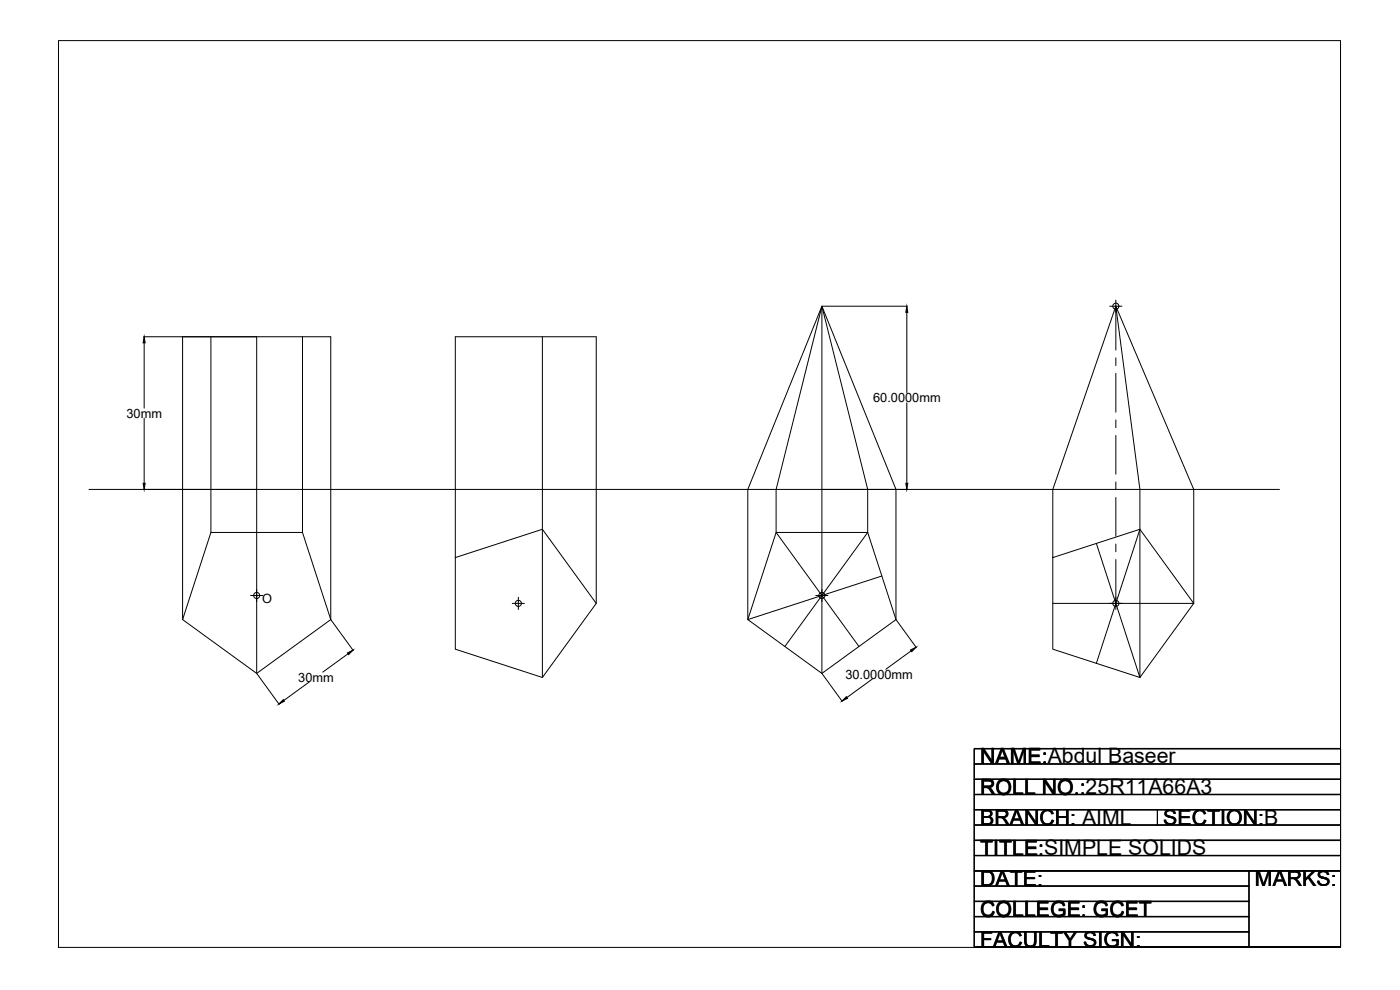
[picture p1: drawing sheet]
<svg xmlns="http://www.w3.org/2000/svg" width="420mm" height="297mm" viewBox="0 0 420 297" stroke-linecap="round" stroke-linejoin="round" font-family="sans-serif">
<!-- layer: 0 -->
<g fill="none" stroke="#000" stroke-width=".3">
<path d="M17.6 12.2h384.7v272.1h-384.7zM272.1 93.7v24.2M272.3 91.9h-25.6l22.2 54.9v39.1l6.1 8.4M333 91.9h3.7M334.9 91.9l23.4 54.9v34.2h-42.3M334.9 90v15M43.1 101h56.2v84.9l6.7 9.3M43.3 102.9v19.6M54.8 101v84.9M63.3 101v58.8M77 101v101M90.8 101v58.8"/>
<path d="M162.8 101v102.3M334.9 107.4v2.3M334.9 112v11.7M43.3 125.4v19.6M272.1 120.9v24.1M334.9 126v2.3M334.9 130.6v11.7M26.7 146.8h357.3M63.3 159.8h27.5l8.5 26.1-22.3 16.1-22.2-16.1zM232.9 159.8h27.5l8.5 26.1-22.2 16.1-22.3-16.1zM260.4 159.8v-13l-13.7-54.9-13.8 54.9v13l24.9 34.2M260.4 159.8l-24.9 34.2"/>
<path d="M334.9 144.6v2.3M334.9 149.3v11.6M342.1 158.8l-13.1 40.2M75.2 178.7h3.7M136.6 167.3l26.2-8.5 16.1 22.2-16.1 22.3-26.2-8.5v-93.8h42.3v80M155.6 179.2v3.7M244.8 178.7h3.7M264.7 172.8l-40.3 13.1v-39.1l22.3-54.9v110.1M329 163.1l13.1 40.2v-56.5l-7.2-54.9-18.9 54.9v48l26.1 8.5 16.2-22.3-16.2-22.2-26.1 8.5M334.9 163.2v2.3M334.9 167.9v15M104.5 196.2l-7.6 5.5"/>
<path d="M153.7 181h3.7M273.4 195.3l-7.5 5.5M77.1 202.1l6.7 9.3M92.8 204.6l-7.6 5.6M246.7 202.1l6.1 8.4M261.8 203.8l-7.6 5.5M292.4 238.5h109.9M292.4 233.9h109.9M292.4 229.3h109.9M292.4 238.4h109.9M292.4 233.8h109.9M292.4 229.2h109.9"/>
<path d="M292.4 238.3h109.9M292.4 233.7h109.9M292.4 229.1h109.9M292.4 256.8h109.9M292.4 252.2h109.9M292.4 247.6h109.9M292.4 243h109.9M292.4 256.7h109.9M292.4 252.1h109.9M292.4 247.5h109.9M292.4 256.6h109.9M292.4 252h109.9"/>
<path d="M292.4 242.9h109.9M347.4 242.9v4.7M292.4 279.7h82.4M292.4 275.1h82.4M292.4 270.5h82.4M292.4 265.9h82.4M292.4 261.4h109.9M292.4 279.6h82.4M292.4 275h82.4M292.4 270.4h82.4M292.4 261.3h109.9M292.4 279.5h82.4"/>
<path d="M292.4 274.9h82.4M292.4 265.8h82.4M292.4 261.2h109.9M374.8 261.2v23.1M292.4 284.3h109.9h-109.9v-59.6h109.9v59.6h-54.9M292.4 284.2h109.9h-109.9v-59.6h109.9v59.6h-54.9M292.4 284.1h109.9h-109.9v-59.5h109.9v59.5h-54.9"/>
<circle cx="334.9" cy="91.9" r=".92"/>
<circle cx="77" cy="178.7" r=".92"/>
<circle cx="246.7" cy="178.7" r=".92"/>
<circle cx="155.6" cy="181" r=".92"/>
<circle cx="334.9" cy="181" r=".92"/>
</g>
<path d="M272.1 91.9l.4 1.8h-.6zM43.3 101l.3 1.9h-.6zM43 145h.6l-.3 1.8zM271.9 145h.6l-.4 1.8zM104.3 195.9l1.6-.8-1.3 1.3zM273.3 195l1.6-.8-1.3 1.3zM85 209.9l.4 .5-1.7 .8zM254 209l.4 .5-1.7 .8z" fill="#000" stroke="#000" stroke-width=".3"/>
<g font-size="6.4">
<text x="294.2" y="229.2">NAME:</text>
<text x="294.2" y="229">NAME:Abdul Baseer</text>
<text x="294.2" y="238.5">ROLL NO.:</text>
<text x="294.2" y="238.3">ROLL NO.:25R11A66A3</text>
<text x="294.2" y="247.6">BRANCH:</text>
<text x="294.2" y="247.5">BRANCH: AIML</text>
<text x="349.1" y="247.6">SECTION:</text>
<text x="349.1" y="247.5">SECTION:B</text>
<text x="294.2" y="256.8">TITLE:</text>
<text x="294.2" y="256.6">TITLE:SIMPLE SOLIDS</text>
<text x="294.2" y="265.9">DATE:</text>
<text x="376.6" y="265.9">MARKS:</text>
<text x="294.2" y="275.1">COLLEGE: GCET</text>
<text x="294.2" y="284.3">FACULTY SIGN:</text>
</g>
<g font-size="3.8">
<text x="38" y="125.3">30mm</text>
<text x="262.1" y="120.7">60.0000mm</text>
<text x="78.6" y="180.8">O</text>
<text x="253.7" y="203.6">30.0000mm</text>
<text x="89.5" y="204.5">30mm</text>
</g>
</svg>
